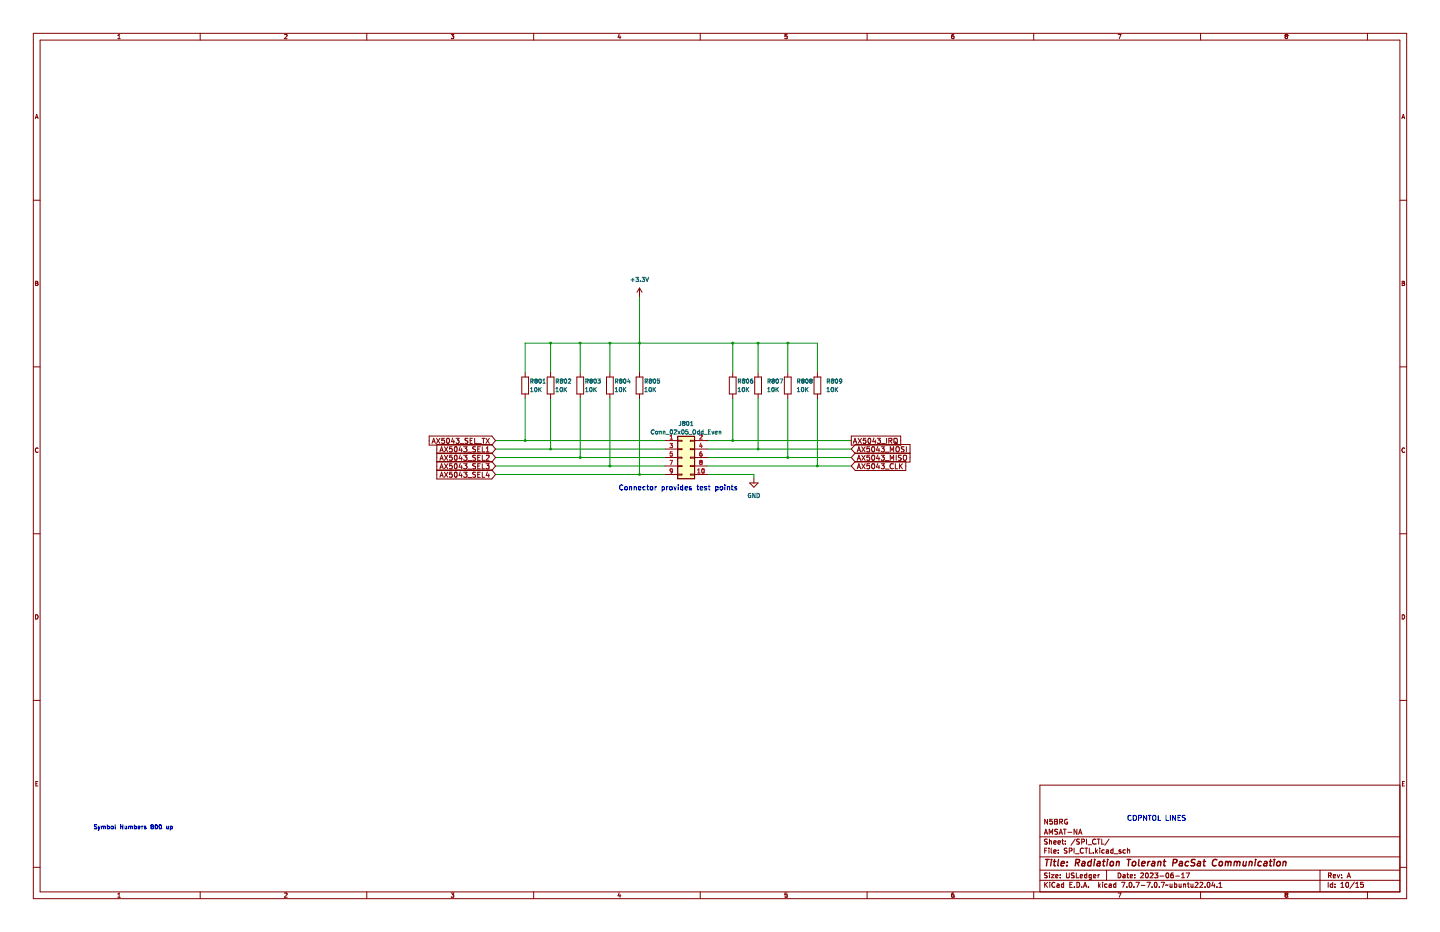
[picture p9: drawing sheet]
(kicad_sch (version 20230121) (generator eeschema)

 (paper "USLedger")

 (title_block
  (title "Radiation Tolerant PacSat Communication")
  (date "2023-06-17")
  (rev "A")
  (company "AMSAT-NA")
  (comment 1 "N5BRG"))

 (lib_symbols
  (symbol "Connector_Generic:Conn_02x05_Odd_Even" (pin_names (offset 1.016) hide) (in_bom yes) (on_board yes)
   (property "Reference" "J" (at 1.27 7.62 0) (effects (font (size 1.27 1.27))))
   (property "Value" "Conn_02x05_Odd_Even" (at 1.27 -7.62 0) (effects (font (size 1.27 1.27))))
   (property "Footprint" "" (at 0 0 0) (effects (font (size 1.27 1.27)) hide))
   (property "Datasheet" "~" (at 0 0 0) (effects (font (size 1.27 1.27)) hide))
   (symbol "Conn_02x05_Odd_Even_1_1"
    (rectangle (start -1.27 -4.953) (end 0 -5.207) (stroke (width 0.1524) (type default)) (fill (type none)))
    (rectangle (start -1.27 -2.413) (end 0 -2.667) (stroke (width 0.1524) (type default)) (fill (type none)))
    (rectangle (start -1.27 0.127) (end 0 -0.127) (stroke (width 0.1524) (type default)) (fill (type none)))
    (rectangle (start -1.27 2.667) (end 0 2.413) (stroke (width 0.1524) (type default)) (fill (type none)))
    (rectangle (start -1.27 5.207) (end 0 4.953) (stroke (width 0.1524) (type default)) (fill (type none)))
    (rectangle (start -1.27 6.35) (end 3.81 -6.35) (stroke (width 0.254) (type default)) (fill (type background)))
    (rectangle (start 3.81 -4.953) (end 2.54 -5.207) (stroke (width 0.1524) (type default)) (fill (type none)))
    (rectangle (start 3.81 -2.413) (end 2.54 -2.667) (stroke (width 0.1524) (type default)) (fill (type none)))
    (rectangle (start 3.81 0.127) (end 2.54 -0.127) (stroke (width 0.1524) (type default)) (fill (type none)))
    (rectangle (start 3.81 2.667) (end 2.54 2.413) (stroke (width 0.1524) (type default)) (fill (type none)))
    (rectangle (start 3.81 5.207) (end 2.54 4.953) (stroke (width 0.1524) (type default)) (fill (type none)))
    (pin passive line (at -5.08 5.08 0) (length 3.81) (name "Pin_1" (effects (font (size 1.27 1.27)))) (number "1" (effects (font (size 1.27 1.27)))))
    (pin passive line (at 7.62 -5.08 180) (length 3.81) (name "Pin_10" (effects (font (size 1.27 1.27)))) (number "10" (effects (font (size 1.27 1.27)))))
    (pin passive line (at 7.62 5.08 180) (length 3.81) (name "Pin_2" (effects (font (size 1.27 1.27)))) (number "2" (effects (font (size 1.27 1.27)))))
    (pin passive line (at -5.08 2.54 0) (length 3.81) (name "Pin_3" (effects (font (size 1.27 1.27)))) (number "3" (effects (font (size 1.27 1.27)))))
    (pin passive line (at 7.62 2.54 180) (length 3.81) (name "Pin_4" (effects (font (size 1.27 1.27)))) (number "4" (effects (font (size 1.27 1.27)))))
    (pin passive line (at -5.08 0 0) (length 3.81) (name "Pin_5" (effects (font (size 1.27 1.27)))) (number "5" (effects (font (size 1.27 1.27)))))
    (pin passive line (at 7.62 0 180) (length 3.81) (name "Pin_6" (effects (font (size 1.27 1.27)))) (number "6" (effects (font (size 1.27 1.27)))))
    (pin passive line (at -5.08 -2.54 0) (length 3.81) (name "Pin_7" (effects (font (size 1.27 1.27)))) (number "7" (effects (font (size 1.27 1.27)))))
    (pin passive line (at 7.62 -2.54 180) (length 3.81) (name "Pin_8" (effects (font (size 1.27 1.27)))) (number "8" (effects (font (size 1.27 1.27)))))
    (pin passive line (at -5.08 -5.08 0) (length 3.81) (name "Pin_9" (effects (font (size 1.27 1.27)))) (number "9" (effects (font (size 1.27 1.27)))))))
  (symbol "Device:R" (pin_numbers hide) (pin_names (offset 0)) (in_bom yes) (on_board yes)
   (property "Reference" "R" (at 2.032 0 90) (effects (font (size 1.27 1.27))))
   (property "Value" "R" (at 0 0 90) (effects (font (size 1.27 1.27))))
   (property "Footprint" "" (at -1.778 0 90) (effects (font (size 1.27 1.27)) hide))
   (property "Datasheet" "~" (at 0 0 0) (effects (font (size 1.27 1.27)) hide))
   (symbol "R_0_1"
    (rectangle (start -1.016 -2.54) (end 1.016 2.54) (stroke (width 0.254) (type default)) (fill (type none))))
   (symbol "R_1_1"
    (pin passive line (at 0 3.81 270) (length 1.27) (name "~" (effects (font (size 1.27 1.27)))) (number "1" (effects (font (size 1.27 1.27)))))
    (pin passive line (at 0 -3.81 90) (length 1.27) (name "~" (effects (font (size 1.27 1.27)))) (number "2" (effects (font (size 1.27 1.27)))))))
  (symbol "power:+3.3V" (power) (pin_names (offset 0)) (in_bom yes) (on_board yes)
   (property "Reference" "#PWR" (at 0 -3.81 0) (effects (font (size 1.27 1.27)) hide))
   (property "Value" "+3.3V" (at 0 3.556 0) (effects (font (size 1.27 1.27))))
   (property "Footprint" "" (at 0 0 0) (effects (font (size 1.27 1.27)) hide))
   (property "Datasheet" "" (at 0 0 0) (effects (font (size 1.27 1.27)) hide))
   (symbol "+3.3V_0_1"
    (polyline (pts (xy -0.762 1.27) (xy 0 2.54)) (stroke (width 0) (type default)) (fill (type none)))
    (polyline (pts (xy 0 0) (xy 0 2.54)) (stroke (width 0) (type default)) (fill (type none)))
    (polyline (pts (xy 0 2.54) (xy 0.762 1.27)) (stroke (width 0) (type default)) (fill (type none))))
   (symbol "+3.3V_1_1"
    (pin power_in line (at 0 0 90) (length 0) hide (name "+3.3V" (effects (font (size 1.27 1.27)))) (number "1" (effects (font (size 1.27 1.27)))))))
  (symbol "power:GND" (power) (pin_names (offset 0)) (in_bom yes) (on_board yes)
   (property "Reference" "#PWR" (at 0 -6.35 0) (effects (font (size 1.27 1.27)) hide))
   (property "Value" "GND" (at 0 -3.81 0) (effects (font (size 1.27 1.27))))
   (property "Footprint" "" (at 0 0 0) (effects (font (size 1.27 1.27)) hide))
   (property "Datasheet" "" (at 0 0 0) (effects (font (size 1.27 1.27)) hide))
   (symbol "GND_0_1"
    (polyline (pts (xy 0 0) (xy 0 -1.27) (xy 1.27 -1.27) (xy 0 -2.54) (xy -1.27 -1.27) (xy 0 -1.27)) (stroke (width 0) (type default)) (fill (type none))))
   (symbol "GND_1_1"
    (pin power_in line (at 0 0 270) (length 0) hide (name "GND" (effects (font (size 1.27 1.27)))) (number "1" (effects (font (size 1.27 1.27))))))))

 (junction (at 157.48 132.08) (diameter 0) (color 0 0 0 0))
 (junction (at 245.11 139.7) (diameter 0) (color 0 0 0 0))
 (junction (at 165.1 134.62) (diameter 0) (color 0 0 0 0))
 (junction (at 182.88 139.7) (diameter 0) (color 0 0 0 0))
 (junction (at 227.33 134.62) (diameter 0) (color 0 0 0 0))
 (junction (at 236.22 137.16) (diameter 0) (color 0 0 0 0))
 (junction (at 191.77 102.87) (diameter 0) (color 0 0 0 0))
 (junction (at 227.33 102.87) (diameter 0) (color 0 0 0 0))
 (junction (at 173.99 102.87) (diameter 0) (color 0 0 0 0))
 (junction (at 236.22 102.87) (diameter 0) (color 0 0 0 0))
 (junction (at 191.77 142.24) (diameter 0) (color 0 0 0 0))
 (junction (at 165.1 102.87) (diameter 0) (color 0 0 0 0))
 (junction (at 182.88 102.87) (diameter 0) (color 0 0 0 0))
 (junction (at 173.99 137.16) (diameter 0) (color 0 0 0 0))
 (junction (at 219.71 102.87) (diameter 0) (color 0 0 0 0))
 (junction (at 219.71 132.08) (diameter 0) (color 0 0 0 0))

 (wire (pts (xy 191.77 88.9) (xy 191.77 102.87)) (stroke (width 0) (type default)))
 (wire (pts (xy 173.99 137.16) (xy 199.39 137.16)) (stroke (width 0) (type default)))
 (wire (pts (xy 227.33 134.62) (xy 255.27 134.62)) (stroke (width 0) (type default)))
 (wire (pts (xy 173.99 102.87) (xy 173.99 111.76)) (stroke (width 0) (type default)))
 (wire (pts (xy 226.06 142.24) (xy 226.06 143.51)) (stroke (width 0) (type default)))
 (wire (pts (xy 173.99 119.38) (xy 173.99 137.16)) (stroke (width 0) (type default)))
 (wire (pts (xy 219.71 111.76) (xy 219.71 102.87)) (stroke (width 0) (type default)))
 (wire (pts (xy 182.88 139.7) (xy 199.39 139.7)) (stroke (width 0) (type default)))
 (wire (pts (xy 173.99 102.87) (xy 182.88 102.87)) (stroke (width 0) (type default)))
 (wire (pts (xy 148.59 139.7) (xy 182.88 139.7)) (stroke (width 0) (type default)))
 (wire (pts (xy 227.33 119.38) (xy 227.33 134.62)) (stroke (width 0) (type default)))
 (wire (pts (xy 157.48 102.87) (xy 165.1 102.87)) (stroke (width 0) (type default)))
 (wire (pts (xy 212.09 142.24) (xy 226.06 142.24)) (stroke (width 0) (type default)))
 (wire (pts (xy 165.1 111.76) (xy 165.1 102.87)) (stroke (width 0) (type default)))
 (wire (pts (xy 245.11 102.87) (xy 245.11 111.76)) (stroke (width 0) (type default)))
 (wire (pts (xy 236.22 137.16) (xy 255.27 137.16)) (stroke (width 0) (type default)))
 (wire (pts (xy 245.11 119.38) (xy 245.11 139.7)) (stroke (width 0) (type default)))
 (wire (pts (xy 227.33 111.76) (xy 227.33 102.87)) (stroke (width 0) (type default)))
 (wire (pts (xy 245.11 139.7) (xy 255.27 139.7)) (stroke (width 0) (type default)))
 (wire (pts (xy 219.71 102.87) (xy 227.33 102.87)) (stroke (width 0) (type default)))
 (wire (pts (xy 212.09 132.08) (xy 219.71 132.08)) (stroke (width 0) (type default)))
 (wire (pts (xy 219.71 119.38) (xy 219.71 132.08)) (stroke (width 0) (type default)))
 (wire (pts (xy 148.59 137.16) (xy 173.99 137.16)) (stroke (width 0) (type default)))
 (wire (pts (xy 148.59 134.62) (xy 165.1 134.62)) (stroke (width 0) (type default)))
 (wire (pts (xy 182.88 119.38) (xy 182.88 139.7)) (stroke (width 0) (type default)))
 (wire (pts (xy 212.09 134.62) (xy 227.33 134.62)) (stroke (width 0) (type default)))
 (wire (pts (xy 165.1 102.87) (xy 173.99 102.87)) (stroke (width 0) (type default)))
 (wire (pts (xy 227.33 102.87) (xy 236.22 102.87)) (stroke (width 0) (type default)))
 (wire (pts (xy 165.1 134.62) (xy 199.39 134.62)) (stroke (width 0) (type default)))
 (wire (pts (xy 212.09 139.7) (xy 245.11 139.7)) (stroke (width 0) (type default)))
 (wire (pts (xy 157.48 119.38) (xy 157.48 132.08)) (stroke (width 0) (type default)))
 (wire (pts (xy 182.88 102.87) (xy 182.88 111.76)) (stroke (width 0) (type default)))
 (wire (pts (xy 212.09 137.16) (xy 236.22 137.16)) (stroke (width 0) (type default)))
 (wire (pts (xy 191.77 142.24) (xy 199.39 142.24)) (stroke (width 0) (type default)))
 (wire (pts (xy 157.48 111.76) (xy 157.48 102.87)) (stroke (width 0) (type default)))
 (wire (pts (xy 157.48 132.08) (xy 199.39 132.08)) (stroke (width 0) (type default)))
 (wire (pts (xy 191.77 119.38) (xy 191.77 142.24)) (stroke (width 0) (type default)))
 (wire (pts (xy 182.88 102.87) (xy 191.77 102.87)) (stroke (width 0) (type default)))
 (wire (pts (xy 191.77 102.87) (xy 191.77 111.76)) (stroke (width 0) (type default)))
 (wire (pts (xy 148.59 142.24) (xy 191.77 142.24)) (stroke (width 0) (type default)))
 (wire (pts (xy 165.1 119.38) (xy 165.1 134.62)) (stroke (width 0) (type default)))
 (wire (pts (xy 219.71 132.08) (xy 255.27 132.08)) (stroke (width 0) (type default)))
 (wire (pts (xy 236.22 102.87) (xy 245.11 102.87)) (stroke (width 0) (type default)))
 (wire (pts (xy 148.59 132.08) (xy 157.48 132.08)) (stroke (width 0) (type default)))
 (wire (pts (xy 191.77 102.87) (xy 219.71 102.87)) (stroke (width 0) (type default)))
 (wire (pts (xy 236.22 102.87) (xy 236.22 111.76)) (stroke (width 0) (type default)))
 (wire (pts (xy 236.22 119.38) (xy 236.22 137.16)) (stroke (width 0) (type default)))

 (text "Symbol Numbers 800 up" (at 27.94 248.92 0) (effects (font (size 1.27 1.27)) (justify left bottom)))
 (text "COPNTOL LINES" (at 337.82 246.38 0) (effects (font (size 1.524 1.524)) (justify left bottom)))
 (text "Connector provides test points" (at 185.42 147.32 0) (effects (font (size 1.524 1.524)) (justify left bottom)))

 (global_label "AX5043_SEL_TX" (shape input) (at 148.59 132.08 180) (fields_autoplaced) (effects (font (size 1.524 1.524)) (justify right))
  (property "Intersheetrefs" "${INTERSHEET_REFS}" (at 128.2312 132.08 0) (effects (font (size 1.524 1.524)) (justify right) hide)))
 (global_label "AX5043_IRQ" (shape passive) (at 255.27 132.08 0) (fields_autoplaced) (effects (font (size 1.524 1.524)) (justify left))
  (property "Intersheetrefs" "${INTERSHEET_REFS}" (at 270.3991 132.08 0) (effects (font (size 1.27 1.27)) (justify left) hide)))
 (global_label "AX5043_MISO" (shape input) (at 255.27 137.16 0) (fields_autoplaced) (effects (font (size 1.524 1.524)) (justify left))
  (property "Intersheetrefs" "${INTERSHEET_REFS}" (at 273.2112 137.16 0) (effects (font (size 1.27 1.27)) (justify left) hide)))
 (global_label "AX5043_MOSI" (shape input) (at 255.27 134.62 0) (fields_autoplaced) (effects (font (size 1.524 1.524)) (justify left))
  (property "Intersheetrefs" "${INTERSHEET_REFS}" (at 273.2112 134.62 0) (effects (font (size 1.27 1.27)) (justify left) hide)))
 (global_label "AX5043_CLK" (shape input) (at 255.27 139.7 0) (fields_autoplaced) (effects (font (size 1.524 1.524)) (justify left))
  (property "Intersheetrefs" "${INTERSHEET_REFS}" (at 271.9775 139.7 0) (effects (font (size 1.27 1.27)) (justify left) hide)))
 (global_label "AX5043_SEL1" (shape input) (at 148.59 134.62 180) (fields_autoplaced) (effects (font (size 1.524 1.524)) (justify right))
  (property "Intersheetrefs" "${INTERSHEET_REFS}" (at 130.5534 134.62 0) (effects (font (size 1.524 1.524)) (justify right) hide)))
 (global_label "AX5043_SEL4" (shape input) (at 148.59 142.24 180) (fields_autoplaced) (effects (font (size 1.524 1.524)) (justify right))
  (property "Intersheetrefs" "${INTERSHEET_REFS}" (at 130.5534 142.24 0) (effects (font (size 1.524 1.524)) (justify right) hide)))
 (global_label "AX5043_SEL3" (shape input) (at 148.59 139.7 180) (fields_autoplaced) (effects (font (size 1.524 1.524)) (justify right))
  (property "Intersheetrefs" "${INTERSHEET_REFS}" (at 130.5534 139.7 0) (effects (font (size 1.524 1.524)) (justify right) hide)))
 (global_label "AX5043_SEL2" (shape input) (at 148.59 137.16 180) (fields_autoplaced) (effects (font (size 1.524 1.524)) (justify right))
  (property "Intersheetrefs" "${INTERSHEET_REFS}" (at 130.5534 137.16 0) (effects (font (size 1.524 1.524)) (justify right) hide)))

 (symbol (lib_id "power:GND") (at 226.06 143.51 0) (unit 1) (in_bom yes) (on_board yes) (dnp no) (fields_autoplaced)
  (property "Reference" "#PWR0802" (at 226.06 149.86 0) (effects (font (size 1.27 1.27)) hide))
  (property "Value" "GND" (at 226.06 148.59 0) (effects (font (size 1.27 1.27))))
  (property "Footprint" "" (at 226.06 143.51 0) (effects (font (size 1.27 1.27)) hide))
  (property "Datasheet" "" (at 226.06 143.51 0) (effects (font (size 1.27 1.27)) hide)) (pin "1"))

 (symbol (lib_id "Device:R") (at 157.48 115.57 0) (unit 1) (in_bom yes) (on_board yes) (dnp no)
  (property "Reference" "R801" (at 158.75 114.3 0) (effects (font (size 1.27 1.27)) (justify left)))
  (property "Value" "10K" (at 158.75 116.84 0) (effects (font (size 1.27 1.27)) (justify left)))
  (property "Footprint" "Resistor_SMD:R_0603_1608Metric_Pad0.98x0.95mm_HandSolder" (at 155.702 115.57 90) (effects (font (size 1.27 1.27)) hide))
  (property "Datasheet" "~" (at 157.48 115.57 0) (effects (font (size 1.27 1.27)) hide)) (pin "1") (pin "2"))

 (symbol (lib_id "Device:R") (at 173.99 115.57 0) (unit 1) (in_bom yes) (on_board yes) (dnp no)
  (property "Reference" "R803" (at 175.26 114.3 0) (effects (font (size 1.27 1.27)) (justify left)))
  (property "Value" "10K" (at 175.26 116.84 0) (effects (font (size 1.27 1.27)) (justify left)))
  (property "Footprint" "Resistor_SMD:R_0603_1608Metric_Pad0.98x0.95mm_HandSolder" (at 172.212 115.57 90) (effects (font (size 1.27 1.27)) hide))
  (property "Datasheet" "~" (at 173.99 115.57 0) (effects (font (size 1.27 1.27)) hide)) (pin "1") (pin "2"))

 (symbol (lib_id "Device:R") (at 236.22 115.57 0) (unit 1) (in_bom yes) (on_board yes) (dnp no) (fields_autoplaced)
  (property "Reference" "R808" (at 238.76 114.2999 0) (effects (font (size 1.27 1.27)) (justify left)))
  (property "Value" "10K" (at 238.76 116.8399 0) (effects (font (size 1.27 1.27)) (justify left)))
  (property "Footprint" "Resistor_SMD:R_0603_1608Metric_Pad0.98x0.95mm_HandSolder" (at 234.442 115.57 90) (effects (font (size 1.27 1.27)) hide))
  (property "Datasheet" "~" (at 236.22 115.57 0) (effects (font (size 1.27 1.27)) hide)) (pin "1") (pin "2"))

 (symbol (lib_id "Device:R") (at 227.33 115.57 0) (unit 1) (in_bom yes) (on_board yes) (dnp no) (fields_autoplaced)
  (property "Reference" "R807" (at 229.87 114.2999 0) (effects (font (size 1.27 1.27)) (justify left)))
  (property "Value" "10K" (at 229.87 116.8399 0) (effects (font (size 1.27 1.27)) (justify left)))
  (property "Footprint" "Resistor_SMD:R_0603_1608Metric_Pad0.98x0.95mm_HandSolder" (at 225.552 115.57 90) (effects (font (size 1.27 1.27)) hide))
  (property "Datasheet" "~" (at 227.33 115.57 0) (effects (font (size 1.27 1.27)) hide)) (pin "1") (pin "2"))

 (symbol (lib_id "power:+3.3V") (at 191.77 88.9 0) (unit 1) (in_bom yes) (on_board yes) (dnp no) (fields_autoplaced)
  (property "Reference" "#PWR0728" (at 191.77 92.71 0) (effects (font (size 1.27 1.27)) hide))
  (property "Value" "+3.3V" (at 191.77 83.82 0) (effects (font (size 1.27 1.27))))
  (property "Footprint" "" (at 191.77 88.9 0) (effects (font (size 1.27 1.27)) hide))
  (property "Datasheet" "" (at 191.77 88.9 0) (effects (font (size 1.27 1.27)) hide)) (pin "1"))

 (symbol (lib_id "Connector_Generic:Conn_02x05_Odd_Even") (at 204.47 137.16 0) (unit 1) (in_bom yes) (on_board yes) (dnp no) (fields_autoplaced)
  (property "Reference" "J801" (at 205.74 127 0) (effects (font (size 1.27 1.27))))
  (property "Value" "Conn_02x05_Odd_Even" (at 205.74 129.54 0) (effects (font (size 1.27 1.27))))
  (property "Footprint" "Connector_PinHeader_2.54mm:PinHeader_2x05_P2.54mm_Vertical" (at 204.47 137.16 0) (effects (font (size 1.27 1.27)) hide))
  (property "Datasheet" "~" (at 204.47 137.16 0) (effects (font (size 1.27 1.27)) hide)) (pin "1") (pin "10") (pin "2") (pin "3") (pin "4") (pin "5") (pin "6") (pin "7") (pin "8") (pin "9"))

 (symbol (lib_id "Device:R") (at 219.71 115.57 0) (unit 1) (in_bom yes) (on_board yes) (dnp no)
  (property "Reference" "R806" (at 220.98 114.3 0) (effects (font (size 1.27 1.27)) (justify left)))
  (property "Value" "10K" (at 220.98 116.84 0) (effects (font (size 1.27 1.27)) (justify left)))
  (property "Footprint" "Resistor_SMD:R_0603_1608Metric_Pad0.98x0.95mm_HandSolder" (at 217.932 115.57 90) (effects (font (size 1.27 1.27)) hide))
  (property "Datasheet" "~" (at 219.71 115.57 0) (effects (font (size 1.27 1.27)) hide)) (pin "1") (pin "2"))

 (symbol (lib_id "Device:R") (at 191.77 115.57 0) (unit 1) (in_bom yes) (on_board yes) (dnp no)
  (property "Reference" "R805" (at 193.04 114.3 0) (effects (font (size 1.27 1.27)) (justify left)))
  (property "Value" "10K" (at 193.04 116.84 0) (effects (font (size 1.27 1.27)) (justify left)))
  (property "Footprint" "Resistor_SMD:R_0603_1608Metric_Pad0.98x0.95mm_HandSolder" (at 189.992 115.57 90) (effects (font (size 1.27 1.27)) hide))
  (property "Datasheet" "~" (at 191.77 115.57 0) (effects (font (size 1.27 1.27)) hide)) (pin "1") (pin "2"))

 (symbol (lib_id "Device:R") (at 245.11 115.57 0) (unit 1) (in_bom yes) (on_board yes) (dnp no) (fields_autoplaced)
  (property "Reference" "R809" (at 247.65 114.2999 0) (effects (font (size 1.27 1.27)) (justify left)))
  (property "Value" "10K" (at 247.65 116.8399 0) (effects (font (size 1.27 1.27)) (justify left)))
  (property "Footprint" "Resistor_SMD:R_0603_1608Metric_Pad0.98x0.95mm_HandSolder" (at 243.332 115.57 90) (effects (font (size 1.27 1.27)) hide))
  (property "Datasheet" "~" (at 245.11 115.57 0) (effects (font (size 1.27 1.27)) hide)) (pin "1") (pin "2"))

 (symbol (lib_id "Device:R") (at 182.88 115.57 0) (unit 1) (in_bom yes) (on_board yes) (dnp no)
  (property "Reference" "R804" (at 184.15 114.3 0) (effects (font (size 1.27 1.27)) (justify left)))
  (property "Value" "10K" (at 184.15 116.84 0) (effects (font (size 1.27 1.27)) (justify left)))
  (property "Footprint" "Resistor_SMD:R_0603_1608Metric_Pad0.98x0.95mm_HandSolder" (at 181.102 115.57 90) (effects (font (size 1.27 1.27)) hide))
  (property "Datasheet" "~" (at 182.88 115.57 0) (effects (font (size 1.27 1.27)) hide)) (pin "1") (pin "2"))

 (symbol (lib_id "Device:R") (at 165.1 115.57 0) (unit 1) (in_bom yes) (on_board yes) (dnp no)
  (property "Reference" "R802" (at 166.37 114.3 0) (effects (font (size 1.27 1.27)) (justify left)))
  (property "Value" "10K" (at 166.37 116.84 0) (effects (font (size 1.27 1.27)) (justify left)))
  (property "Footprint" "Resistor_SMD:R_0603_1608Metric_Pad0.98x0.95mm_HandSolder" (at 163.322 115.57 90) (effects (font (size 1.27 1.27)) hide))
  (property "Datasheet" "~" (at 165.1 115.57 0) (effects (font (size 1.27 1.27)) hide)) (pin "1") (pin "2")))
